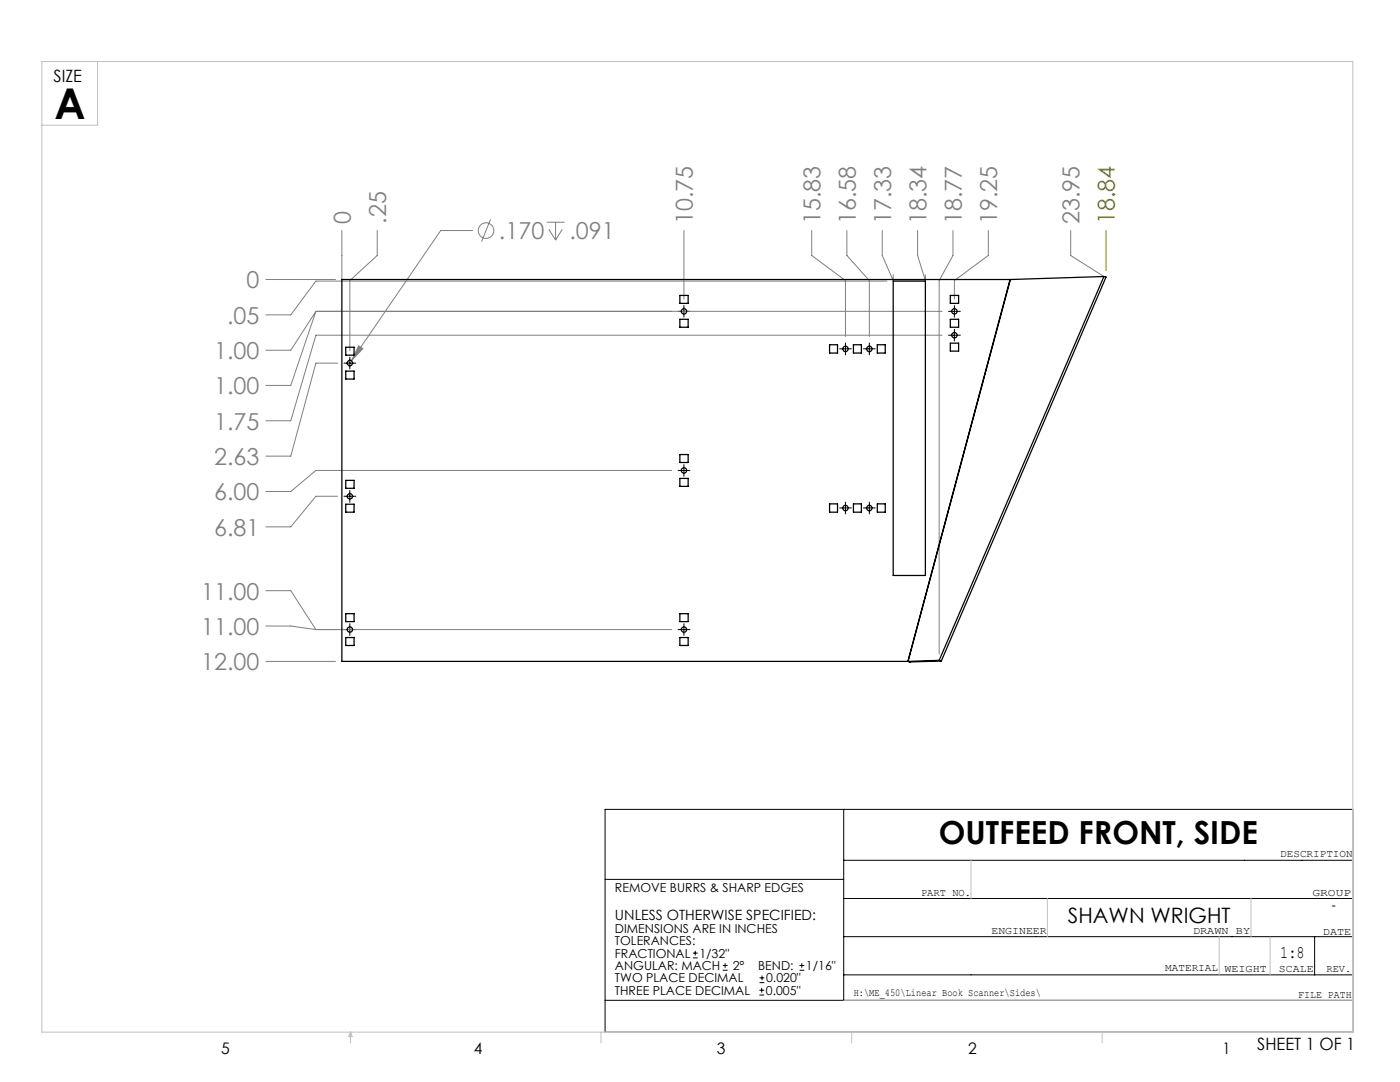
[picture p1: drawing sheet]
<svg xmlns="http://www.w3.org/2000/svg" width="279mm" height="216mm" viewBox="0 0 279 216" stroke-linecap="round" stroke-linejoin="round" font-family="sans-serif">
<g fill="none" stroke="#808080" stroke-width=".2">
<path d="M53.1 55.8h13.9M68.2 46v9.8M75.3 46v5l-5.5 5v14M94.3 46h-6.4l-17.8 26M97.9 43.8l-1.8 4.4M109.1 44.3h3.6M109.5 45.8l1.4 2.1M110.9 44.3v3.6M112.2 45.8l-1.3 2.1M136.5 46v13.7M162 46v5l6.7 5v11.2M169 46v5l4.5 5v11.2"/>
<path d="M176.1 46v5l2.2 5v-1.2M177 56.1h-114l-5 6.7h-4.9M183.1 46v5l1.6 5v-1.2M190.2 46v5l-2.8 5v74.5M197.2 46v5l-6.7 5v3.7M213.7 46v5l6.6 4.2M63 62.1l-5 14.8h-4.9M63 62.1h125M63 62.1l-5 7.8h-4.9M67.4 72.5h-4.4l-5 18.5h-4.9M71.6 69l.8 .6-2.3 2.4zM188 66.9h-125l-5 17.1h-4.9"/>
<path d="M67.4 99h-4.4l-5 6.1h-4.9M134.1 93.9h-71.1l-5 4.2h-4.9M53.1 117.9h4.9l5 7.7M53.1 132h13.9M53.1 124.9h4.9l5 .7M63 125.6h71.1"/>
<circle cx="97" cy="46" r="1.56"/>
</g>
<g fill="none" stroke="#000" stroke-width=".2">
<path d="M68.7 72.5h2.3M69.8 71.3v2.3M135.3 62.1h2.4M136.5 61v2.3M167.6 69.6h2.3M168.7 68.4v2.4M172.3 69.6h2.4M173.5 68.4v2.4M189.3 62.1h2.4M189.3 66.9h2.4M190.5 61v2.3M190.5 65.7v2.4"/>
<path d="M68.7 99h2.3M69.8 97.9v2.3M135.3 93.9h2.4M136.5 92.7v2.3M167.6 101.4h2.3M168.7 100.2v2.4M172.3 101.4h2.4M173.5 100.2v2.4M68.7 125.6h2.3M69.8 124.5v2.3M135.3 125.6h2.4M136.5 124.5v2.3"/>
<path d="M120.8 161.5h149.2v44.5h-149.2zM120.8 175.5h47.6M168.4 179.3h101.6M168.4 161.5v38.1M168.4 171.7h101.6M120.8 199.6h149.2M138.3 191.1h.9M138.3 190.2h.9M138.7 189.7v.9M144.3 193.6h.9M144.3 192.7h.9M144.7 192.2v.9"/>
<path d="M151.6 198.5h.9M151.6 197.6h.9M151.6 196.1h.9M151.6 195.1h.9M152 197.1v.9M152.1 194.7v.9M159.6 193.6h.9M159.6 192.7h.9M160 192.2v.9M168.4 186.9h101.6M168.4 194.5h101.6M262.4 186.9v7.6"/>
</g>
<path d="M220.7 46v8" fill="none" stroke="#808000" stroke-width=".2"/>
<g fill="none" stroke="#c0c0c0" stroke-width=".2">
<path d="M8.4 12.3h261.6v193.7h-261.6zM19.5 12.3v12.7h-11.1M193.8 171.7v7.6M209 179.3v7.6M249.7 179.3v7.6M168.4 199.6h101.6M243.3 186.9v7.6M253.5 186.9v7.6M70 206v2.1M70 206l.3 .8h-.7zM119.9 206v2.1M170 206v2.1"/>
<path d="M220 206v2.1"/>
</g>
<path d="M71.6 69l.8 .6-2.3 2.4z" fill="#808080"/>
<g fill="none" stroke="#000" stroke-width=".25">
<path d="M135.7 58.9h1.6v1.6h-1.6zM178.3 56.1h6.4v58.7h-6.4zM189.7 58.9h1.6v1.6h-1.6zM201.6 55.8l-20.4 76.2M201.6 55.8h-133.4v76.2h113M220.3 55.2l-32.9 76.6M220.3 55.2l-18.7 .6M220.3 55.2l.4 .1-32.8 76.6M69 69.3h1.7v1.6h-1.7zM69 74h1.7v1.6h-1.7zM135.7 63.7h1.6v1.6h-1.6zM165.6 68.8h1.5v1.6h-1.5z"/>
<path d="M170.3 68.8h1.6v1.6h-1.6zM175.1 68.8h1.6v1.6h-1.6zM189.7 63.7h1.6v1.6h-1.6zM189.7 68.5h1.6v1.6h-1.6zM69 95.8h1.7v1.6h-1.7zM135.7 90.7h1.6v1.6h-1.6zM135.7 95.5h1.6v1.5h-1.6zM69 100.6h1.7v1.6h-1.7zM165.6 100.5h1.5v1.7h-1.5zM170.3 100.5h1.6v1.7h-1.6zM175.1 100.5h1.6v1.7h-1.6zM69 122.4h1.7v1.6h-1.7z"/>
<path d="M69 127.2h1.7v1.6h-1.7zM135.7 127.2h1.6v1.6h-1.6zM135.7 122.4h1.6v1.6h-1.6zM187.4 131.8l-6.2 .2M187.4 131.8l.5 .1M187.9 131.9l-6.3 .2-.4-.1"/>
<circle cx="69.8" cy="72.4" r=".54"/>
<circle cx="136.5" cy="62.1" r=".54"/>
<circle cx="168.7" cy="69.6" r=".54"/>
<circle cx="173.5" cy="69.6" r=".54"/>
<circle cx="190.5" cy="62.1" r=".54"/>
<circle cx="190.5" cy="66.9" r=".54"/>
<circle cx="69.8" cy="99" r=".54"/>
<circle cx="136.5" cy="93.9" r=".54"/>
<circle cx="168.7" cy="101.4" r=".54"/>
<circle cx="173.5" cy="101.4" r=".54"/>
<circle cx="69.8" cy="125.6" r=".54"/>
<circle cx="136.5" cy="125.6" r=".54"/>
</g>
<text font-size="8.5" x="10.9" y="23.8">A</text>
<text font-size="6.3" x="187.3" y="168.4">OUTFEED FRONT, SIDE</text>
<g font-size="4.7" fill="#808080">
<text x="70" y="44.7" transform="rotate(-90 70 44.7)">0</text>
<text x="77.1" y="44.7" transform="rotate(-90 77.1 44.7)">.25</text>
<text x="99.6" y="47.7">.170</text>
<text x="113.6" y="47.7">.091</text>
<text x="138.3" y="44.7" transform="rotate(-90 138.3 44.7)">10.75</text>
<text x="163.8" y="44.7" transform="rotate(-90 163.8 44.7)">15.83</text>
<text x="170.8" y="44.7" transform="rotate(-90 170.8 44.7)">16.58</text>
<text x="177.9" y="44.7" transform="rotate(-90 177.9 44.7)">17.33</text>
<text x="184.9" y="44.7" transform="rotate(-90 184.9 44.7)">18.34</text>
<text x="192" y="44.7" transform="rotate(-90 192 44.7)">18.77</text>
<text x="199" y="44.7" transform="rotate(-90 199 44.7)">19.25</text>
<text x="215.5" y="44.7" transform="rotate(-90 215.5 44.7)">23.95</text>
<text x="49.2" y="57.5">0</text>
<text x="45.3" y="64.6">.05</text>
<text x="42.7" y="71.6">1.00</text>
<text x="42.7" y="78.7">1.00</text>
<text x="42.7" y="85.7">1.75</text>
<text x="42.7" y="92.8">2.63</text>
<text x="42.7" y="99.8">6.00</text>
<text x="42.7" y="106.9">6.81</text>
<text x="40.1" y="119.6">11.00</text>
<text x="40.1" y="126.7">11.00</text>
<text x="40.1" y="133.7">12.00</text>
</g>
<text font-size="4.7" fill="#808000" x="222.5" y="44.7" transform="rotate(-90 222.5 44.7)">18.84</text>
<text font-size="4.2" x="213.1" y="184.3">SHAWN WRIGHT</text>
<text font-size="3.5" x="255.5" y="191.2">1:8</text>
<g font-size="3.4">
<text x="10.7" y="16.4">SIZE</text>
<text x="250.9" y="209.5">SHEET 1 OF 1</text>
</g>
<g font-size="3.2">
<text x="44.2" y="210.4">5</text>
<text x="94.6" y="210.3">4</text>
<text x="143.1" y="210.4">3</text>
<text x="193.2" y="210.3">2</text>
<text x="244" y="210.3">1</text>
</g>
<g font-size="2.8">
<text x="122.7" y="183.6">UNLESS OTHERWISE SPECIFIED:</text>
<text x="265.7" y="181.6">-</text>
</g>
<g font-size="2.5">
<text x="122.7" y="178">REMOVE BURRS &amp; SHARP EDGES</text>
<text x="122.7" y="186.2">DIMENSIONS ARE IN INCHES</text>
<text x="122.7" y="188.6">TOLERANCES:</text>
<text x="122.7" y="191.1">FRACTIONAL</text>
<text x="139.6" y="191.1">1/32&quot;</text>
<text x="122.7" y="193.6">ANGULAR: MACH</text>
<text x="122.7" y="196">TWO PLACE DECIMAL</text>
<text x="146.2" y="193.6">2°</text>
<text x="151.3" y="193.6">BEND:</text>
<text x="152.9" y="196">0.020&quot;</text>
<text x="160.8" y="193.6">1/16&quot;</text>
<text x="122.7" y="198.5">THREE PLACE DECIMAL</text>
<text x="152.8" y="198.5">0.005&quot;</text>
</g>
<g font-size="2.1">
<text x="255.5" y="171">DESCRIPTION</text>
<text x="183.8" y="178.8">PART NO.</text>
<text x="261.9" y="178.8">GROUP</text>
<text x="197.9" y="186.4">ENGINEER</text>
<text x="238.1" y="186.4">DRAWN BY</text>
<text x="264" y="186.5">DATE</text>
<text x="232.5" y="193.8">MATERIAL</text>
<text x="244.4" y="193.9">WEIGHT</text>
<text x="255.2" y="194">SCALE</text>
<text x="264.7" y="193.9">REV.</text>
<text x="170.4" y="198.7">H:\ME_450\Linear Book Scanner\Sides\</text>
<text x="259.1" y="199.1">FILE PATH</text>
</g>
</svg>
